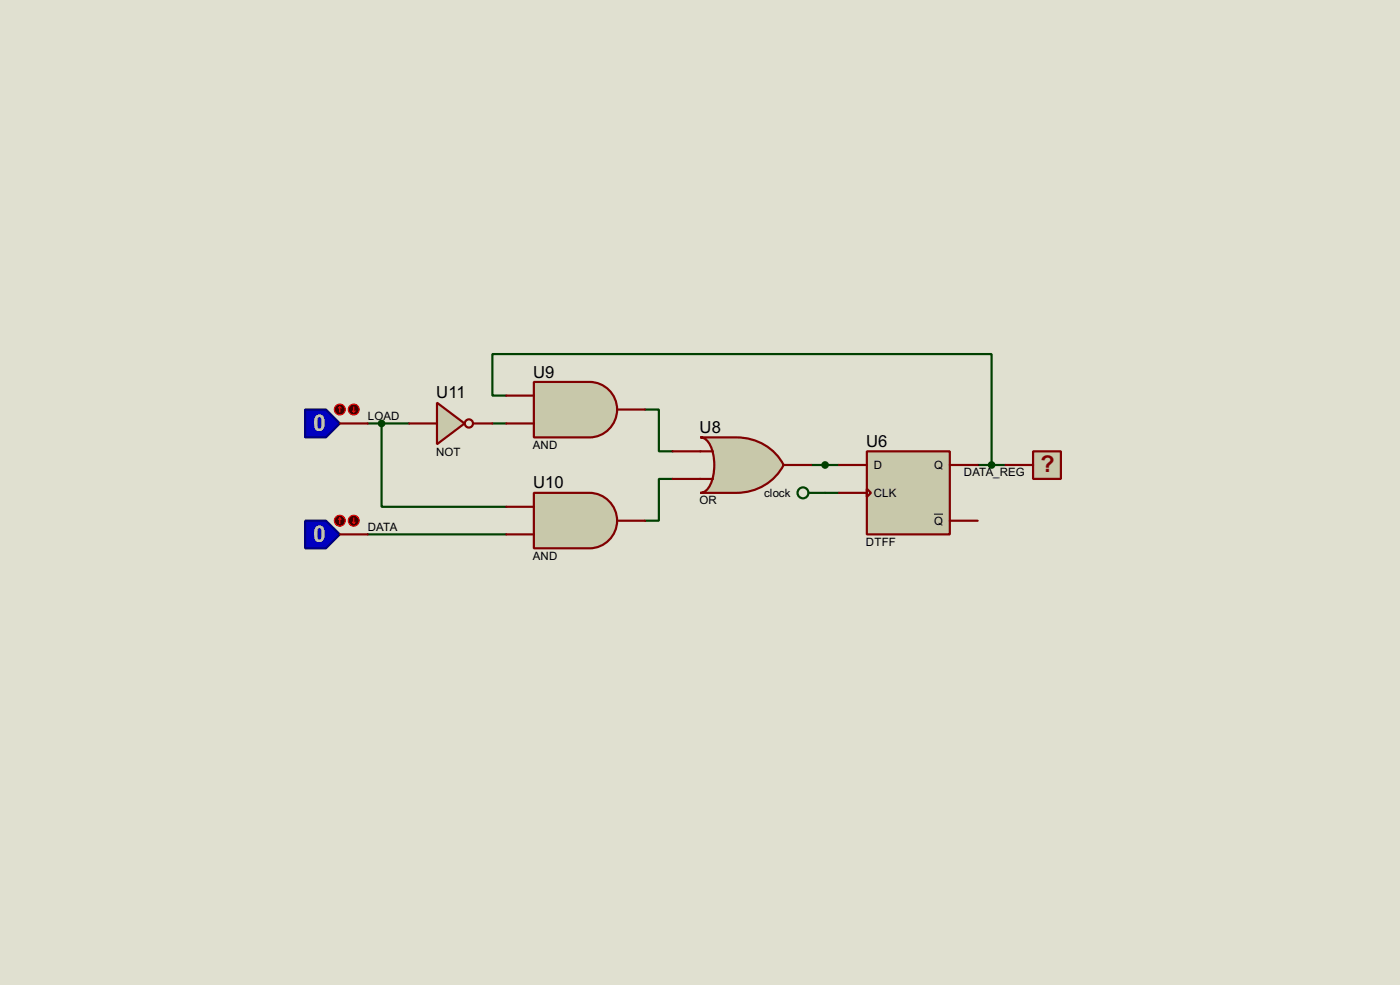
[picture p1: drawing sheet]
<svg xmlns="http://www.w3.org/2000/svg" width="256mm" height="180mm" viewBox="0 0 256 180" stroke-linecap="round" stroke-linejoin="round" font-family="sans-serif">
<path d="M0 0h256.5v180.3h-256.5z" fill="#e0e0d0"/>
<path d="M67.4 77.5h7.6M69.9 77.5v15.3h22.9M90.2 77.5h2.6M92.8 72.4h-2.6v-7.6h91.5v20.3M118.2 75h2.5v7.6h2.5M67.4 97.8h25.4M123.2 87.7h-2.5v7.6h-2.5M148.6 85.1h5.1M151.2 90.2h2.5M179.1 85.1h5.1" fill="none" stroke="#004000" stroke-width=".4"/>
<path d="M158.8 82.6h15.2v15.2h-15.2z" fill="#c8c8aa" stroke="#800000" stroke-width=".4"/>
<path d="M153.7 85.1h5.1M153.7 90.2h5.1M158.8 89.5l.8 .7-.8 .8zM174 85.1h5.1M174 95.3h5.1" fill="none" stroke="#800000" stroke-width=".4"/>
<path d="M171.1 94.1h1.7" fill="none" stroke="#000" stroke-width=".18"/>
<path d="M128.3 80.1h6.6a9.6 9.6 0 0 1 8.7 5 9.6 9.6 0 0 1-8.7 5.1h-6.6a2.22 2.22 0 0 0 1.8-1.5 9 9 0 0 0-.3-7.8l-1-.7z" fill-rule="evenodd" fill="#c8c8aa" stroke="#800000" stroke-width=".4"/>
<path d="M123.2 82.6h7.4M123.2 87.7h7.4M143.6 85.1h5" fill="none" stroke="#800000" stroke-width=".4"/>
<path d="M97.8 69.9h10.2a5.1 5.1 0 0 1 5.1 5.1 5.1 5.1 0 0 1-5.1 5.1h-10.2z" fill-rule="evenodd" fill="#c8c8aa" stroke="#800000" stroke-width=".4"/>
<path d="M92.8 72.4h5M92.8 77.5h5M113.1 75h5.1" fill="none" stroke="#800000" stroke-width=".4"/>
<path d="M97.8 90.2h10.2a5.1 5.1 0 0 1 5.1 5.1 5.1 5.1 0 0 1-5.1 5.1h-10.2z" fill-rule="evenodd" fill="#c8c8aa" stroke="#800000" stroke-width=".4"/>
<path d="M92.8 92.8h5M92.8 97.8h5M113.1 95.3h5.1" fill="none" stroke="#800000" stroke-width=".4"/>
<path d="M80.1 73.7l5 3.8-5 3.8z" fill="#c8c8aa" stroke="#800000" stroke-width=".4"/>
<g fill="none" stroke="#800000" stroke-width=".4">
<path d="M75 77.5h5.1M86.7 77.5h3.5"/>
<circle cx="85.9" cy="77.5" r=".75"/>
</g>
<circle cx="151.1" cy="85.1" r=".5" fill="#004000" stroke="#004000" stroke-width=".4"/>
<path d="M55.9 75h3.8l2.6 2.5-2.6 2.6h-3.8z" fill-rule="evenodd" fill="#0000c0" stroke="#000080" stroke-width=".4"/>
<path d="M62.3 77.5h5.1" fill="none" stroke="#800000" stroke-width=".4"/>
<circle cx="62.2" cy="75" r="1" fill="#400000" stroke="#f00" stroke-width=".2"/>
<path d="M62.3 74.5l-.3 .2M62.3 74.5l.2 .2M62.3 74.5v1" fill="none" stroke="#f00" stroke-width=".2"/>
<circle cx="64.8" cy="75" r="1" fill="#400000" stroke="#f00" stroke-width=".2"/>
<path d="M64.6 75.2l.2 .3M64.8 74.5v1M65.1 75.2l-.3 .3" fill="none" stroke="#f00" stroke-width=".2"/>
<circle cx="69.9" cy="77.5" r=".5" fill="#004000" stroke="#004000" stroke-width=".4"/>
<path d="M55.9 95.3h3.8l2.6 2.5-2.6 2.6h-3.8z" fill-rule="evenodd" fill="#0000c0" stroke="#000080" stroke-width=".4"/>
<path d="M62.3 97.8h5.1" fill="none" stroke="#800000" stroke-width=".4"/>
<circle cx="62.2" cy="95.3" r="1" fill="#400000" stroke="#f00" stroke-width=".2"/>
<path d="M62.3 94.8l-.3 .3M62.3 94.8l.2 .3M62.3 94.8v1" fill="none" stroke="#f00" stroke-width=".2"/>
<circle cx="64.8" cy="95.3" r="1" fill="#400000" stroke="#f00" stroke-width=".2"/>
<path d="M64.6 95.6l.2 .2M64.8 94.8v1M65.1 95.6l-.3 .2" fill="none" stroke="#f00" stroke-width=".2"/>
<g fill="none" stroke="#004000" stroke-width=".4">
<path d="M148.1 90.2h3.1"/>
<circle cx="147.1" cy="90.2" r="1"/>
</g>
<path d="M189.3 82.6h5.1v5.1h-5.1z" fill-rule="evenodd" fill="#c8c8aa" stroke="#800000" stroke-width=".4"/>
<path d="M184.2 85.1h5.1" fill="none" stroke="#800000" stroke-width=".4"/>
<circle cx="181.6" cy="85.1" r=".5" fill="#004000" stroke="#004000" stroke-width=".4"/>
<g font-size="4.8" fill="#c0c0c0">
<text x="57.4" y="78.9">0</text>
<text x="57.4" y="99.2">0</text>
</g>
<text font-size="4.8" fill="#800000" x="190.6" y="86.4">?</text>
<g font-size="3.4">
<text x="97.7" y="69.1">U9</text>
<text x="79.9" y="72.9">U11</text>
<text x="128.2" y="79.3">U8</text>
<text x="158.7" y="81.8">U6</text>
<text x="97.7" y="89.4">U10</text>
</g>
<g font-size="2.4">
<text x="67.4" y="76.9">LOAD</text>
<text x="79.9" y="83.4">NOT</text>
<text x="97.6" y="82.2">AND</text>
<text x="160.1" y="85.8">D</text>
<text x="171.1" y="85.8">Q</text>
<text x="176.6" y="87.1">DATA_REG</text>
<text x="128.1" y="92.3">OR</text>
<text x="140" y="90.9">clock</text>
<text x="160.1" y="90.9">CLK</text>
<text x="67.4" y="97.2">DATA</text>
<text x="158.6" y="99.9">DTFF</text>
<text x="171.1" y="96">Q</text>
<text x="97.6" y="102.5">AND</text>
</g>
</svg>
